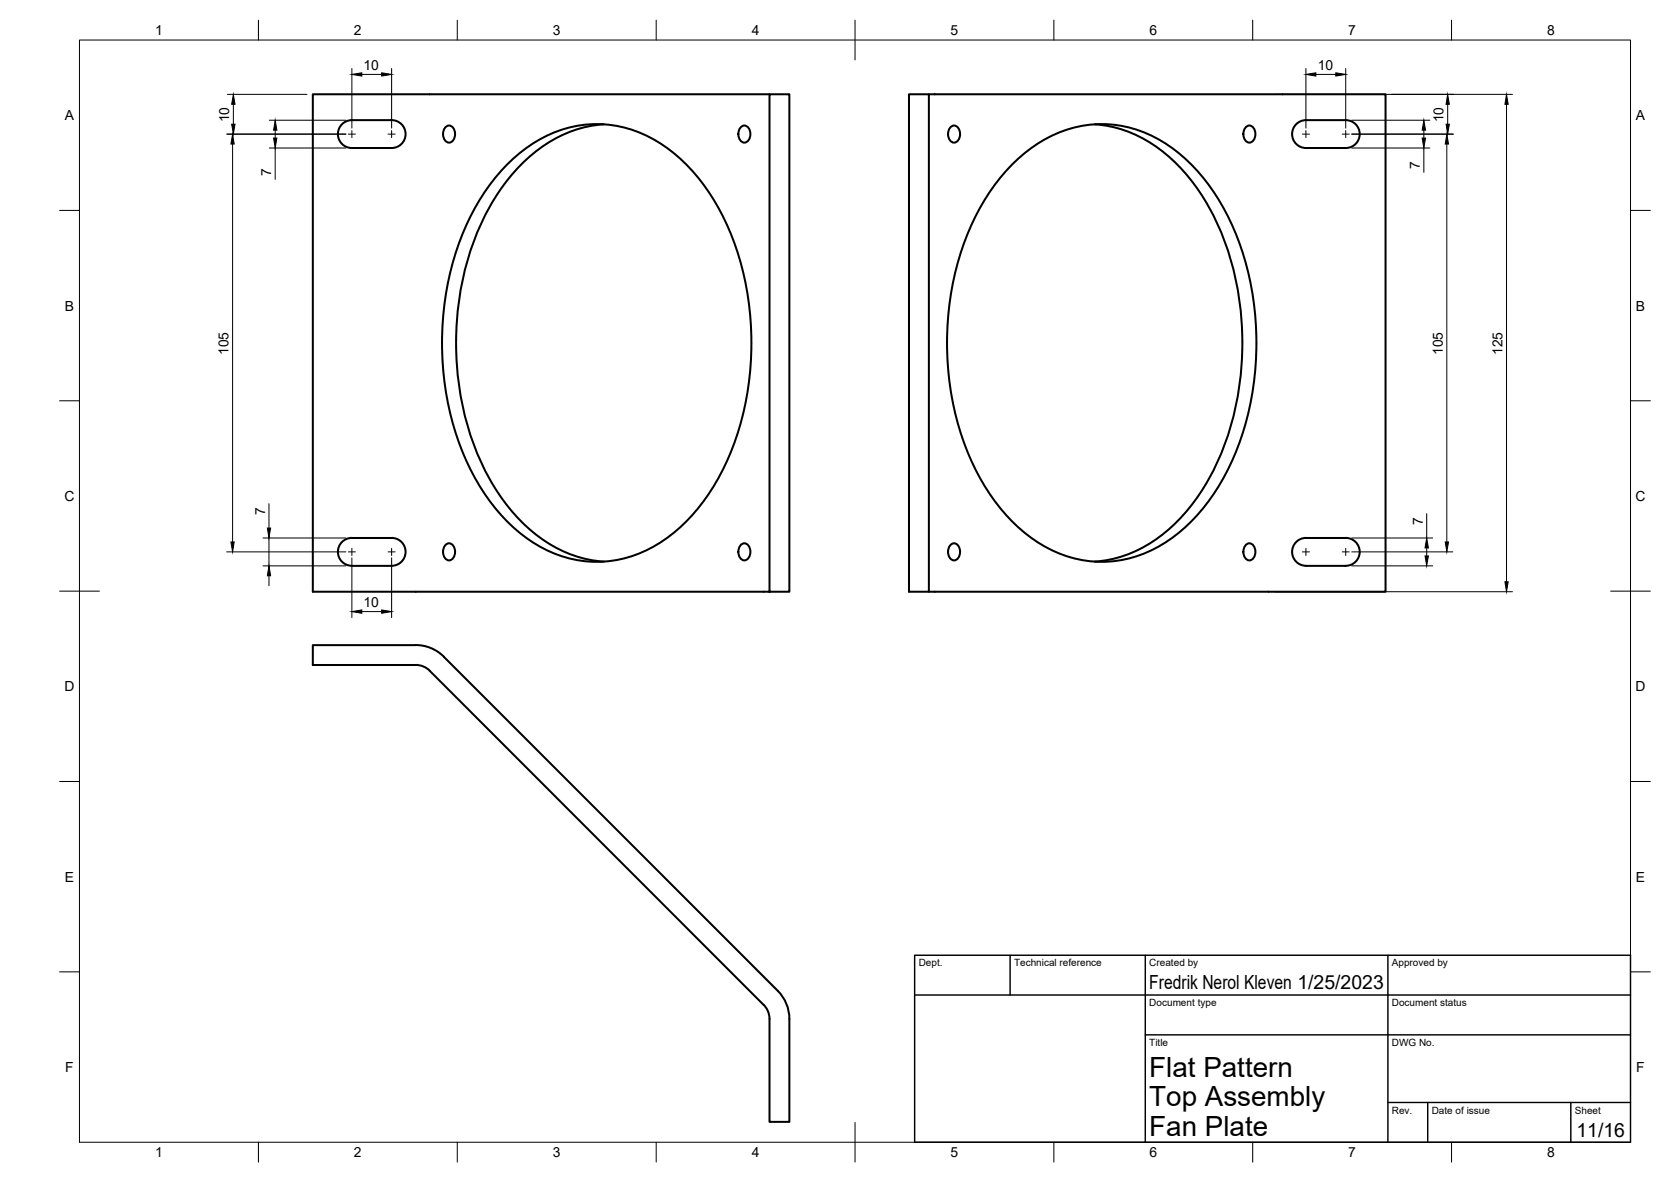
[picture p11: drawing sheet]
<svg xmlns="http://www.w3.org/2000/svg" width="420mm" height="297mm" viewBox="0 0 420 297" stroke-linecap="round" stroke-linejoin="round" font-family="sans-serif">
<!-- layer: Visible -->
<g fill="none" stroke="#000" stroke-width=".51">
<path d="M98.5 30.2h-10a3.5 3.5 0 0 0-3.5 3.5 3.5 3.5 0 0 0 3.5 3.5h10M98.5 30.2a3.5 3.5 0 0 1 3.5 3.5 3.5 3.5 0 0 1-3.5 3.5M112.1 31.8a1.41 1.41 0 0 1 1.6 0 1.41 1.41 0 0 1 .7 1.3 1.89 1.89 0 0 1-1.9 2.7 2.53 2.53 0 0 1-.4-4zM151.8 31.2a33.2 33.2 0 0 0-22.8 12.3 63.3 63.3 0 0 0-14 35.5 70.3 70.3 0 0 0 10.5 45.2 37.4 37.4 0 0 0 21.2 16.1l5.1 .8M186.4 31.8a1.41 1.41 0 0 1 1.5 0 1.41 1.41 0 0 1 .7 1.3 1.89 1.89 0 0 1-1.8 2.7 2.53 2.53 0 0 1-.4-4zM193.5 23.7h-114.8v125h119.8v-125h-5v125M233.6 23.7h-5v125h5v-125h114.8v125h-114.8M239.1 31.8a1.41 1.41 0 0 1 1.6 0 1.41 1.41 0 0 1 .7 1.3 1.89 1.89 0 0 1-1.9 2.7 2.53 2.53 0 0 1-.4-4zM275.3 31.2a33.2 33.2 0 0 1 22.8 12.3 63.3 63.3 0 0 1 13.9 35.5 70.3 70.3 0 0 1-10.4 45.2 37.4 37.4 0 0 1-21.3 16.1l-5 .8M313.4 31.8a1.41 1.41 0 0 1 1.5 0 1.41 1.41 0 0 1 .7 1.3 1.89 1.89 0 0 1-1.9 2.7 2.53 2.53 0 0 1-.3-4zM325.9 31.2a3.5 3.5 0 0 1 2.5-1h10a3.5 3.5 0 0 1 3.5 3.5 3.5 3.5 0 0 1-3.5 3.5h-10a3.5 3.5 0 0 1-3.2-2.2 3.5 3.5 0 0 1 .7-3.8zM128.3 40.6a30.6 30.6 0 0 1 27-8.9 36.3 36.3 0 0 1 22.2 15.6 68.6 68.6 0 0 1 11.3 42.7 65.3 65.3 0 0 1-13.1 37.5 34.1 34.1 0 0 1-23 13.6 30.9 30.9 0 0 1-24.4-9.3 59.6 59.6 0 0 1-16.4-34.5 71.9 71.9 0 0 1 8.9-47.4 47.6 47.6 0 0 1 7.5-9.3z"/>
<path d="M255.3 40.6a30.6 30.6 0 0 1 27-8.9 36.3 36.3 0 0 1 22.2 15.6 68.6 68.6 0 0 1 11.3 42.7 65.3 65.3 0 0 1-13.1 37.5 34.1 34.1 0 0 1-23 13.6 30.9 30.9 0 0 1-24.4-9.3 59.6 59.6 0 0 1-16.4-34.5 71.9 71.9 0 0 1 8.9-47.4 47.6 47.6 0 0 1 7.5-9.3zM88.5 135.2h10M88.5 135.2a3.5 3.5 0 0 0-3.5 3.5 3.5 3.5 0 0 0 3.5 3.5h10M98.5 135.2a3.5 3.5 0 0 1 3.5 3.5 3.5 3.5 0 0 1-3.5 3.5M112.1 136.8a1.41 1.41 0 0 1 1.6 0 1.41 1.41 0 0 1 .7 1.3 1.89 1.89 0 0 1-1.9 2.7 2.53 2.53 0 0 1-.4-4zM186.4 136.8a1.41 1.41 0 0 1 1.5 0 1.41 1.41 0 0 1 .7 1.3 1.89 1.89 0 0 1-1.8 2.7 2.53 2.53 0 0 1-.4-4zM239.1 136.8a1.41 1.41 0 0 1 1.6 0 1.41 1.41 0 0 1 .7 1.3 1.89 1.89 0 0 1-1.9 2.7 2.53 2.53 0 0 1-.4-4zM313.4 136.8a1.41 1.41 0 0 1 1.5 0 1.41 1.41 0 0 1 .7 1.3 1.89 1.89 0 0 1-1.9 2.7 2.53 2.53 0 0 1-.3-4zM328.4 135.2h10M328.4 135.2a3.5 3.5 0 0 0-3.5 3.5 3.5 3.5 0 0 0 3.5 3.5h10a3.5 3.5 0 0 0 3.5-3.5 3.5 3.5 0 0 0-3.5-3.5M104.5 167.1l2.2 .5 1.4 1 83.9 83.9M111.6 165l84 84a10 10 0 0 1 2.9 7v25.9h-5v-25.8l-.3-1.7-1.2-1.9"/>
<path d="M111.6 165a10 10 0 0 0-7.1-2.9h-25.8v5h25.8"/>
</g>
<!-- layer: BORDER -->
<g fill="none" stroke="#000" stroke-width=".25">
<path d="M20 10.1h390v276.9h-390zM65 5.1v5M115 5.1v5M165 5.1v5M215 5.1v10M265 5.1v5M315 5.1v5M365 5.1v5M15 52.9h5M410 52.9h5M15 100.7h5M410 100.7h5"/>
<path d="M15 148.6h10M405 148.6h10M15 196.4h5M410 196.4h5M15 244.2h5M410 244.2h5M65 287v5M115 287v5M165 287v5M215 282.1v9.9M265 287v5M315 287v5"/>
<path d="M365 287v5"/>
</g>
<!-- layer: TITLEBLOCK -->
<path d="M230 240.1h180v46.9h-180zM230 250h180M254 240.1v9.9M288 240.1v46.9M349 240.1v46.9M288 260.1h122M349 277.1h61M359 277.1v9.9M395 277.1v9.9" fill="none" stroke="#000" stroke-width=".36"/>
<!-- layer: FD_Dimensions -->
<g fill="none" stroke="#000" stroke-width=".25">
<path d="M88.5 17.2v15M91 18.7h5M98.5 17.2v15M328.4 17.2v15M330.9 18.7h5M338.4 17.2v15M57 33.7h30M57.2 23.7h20M58.5 36.2v100M58.7 26.2v5M67.7 37.2h19.3M67.7 30.2h19.3"/>
<path d="M69.2 32.7v2M69.2 37.2v7.9M320.5 23.7h59.8M339.9 37.2h19.6M339.9 30.2h19.6M339.9 33.7h25.6M358 32.7v2M358 37.2v6.1M363.8 36.2v100M364 26.2v5M378.8 26.2v120M57 138.7h30"/>
<path d="M66.1 135.2h20.9M67.6 126.6v6.1M67.6 135.2v7M339.9 138.7h25.4M339.9 135.2h20.3M358.7 129.1v6.1M358.7 137.7v2M66.1 142.2h20.9M67.6 144.7v2.5M88.5 140.2v15M91 153.7h5M98.5 140.2v15"/>
<path d="M320.5 148.7h59.8M339.9 142.2h20.3"/>
</g>
<g fill="#000" stroke="#000" stroke-width=".25">
<path d="M88.5 18.7l2.5-.4v.8zM96 18.3l2.5 .4-2.5 .4zM328.4 18.7l2.5-.4v.8zM335.9 18.3l2.5 .4-2.5 .4zM58.5 33.7l.4 2.5h-.8zM58.7 23.7l.4 2.5h-.8zM58.3 31.2h.8l-.4 2.5zM69.2 30.2l.4 2.5h-.8zM68.8 34.7h.8l-.4 2.5zM358 30.2l.4 2.5h-.8zM357.6 34.7h.8l-.4 2.5zM363.8 33.7l.4 2.5h-.8z"/>
<path d="M363.6 31.2h.8l-.4 2.5zM364 23.7l.4 2.5h-.8zM378.8 23.7l.4 2.5h-.8zM58.1 136.2h.8l-.4 2.5zM67.2 132.7h.9l-.5 2.5zM358.3 139.7h.9l-.5 2.5zM358.7 135.2l.5 2.5h-.9zM363.4 136.2h.8l-.4 2.5zM67.6 142.2l.5 2.5h-.9zM88.5 153.7l2.5-.4v.8zM96 153.3l2.5 .4-2.5 .4zM378.4 146.2h.8l-.4 2.5z"/>
</g>
<!-- layer: Smart Centers -->
<g fill="none" stroke="#000" stroke-width=".25">
<path d="M87.6 33.7h1.8M88.5 32.8v1.8M97.6 33.7h1.8M98.5 32.8v1.8M327.5 33.7h1.8M328.4 32.8v1.8M337.5 33.7h1.8M338.4 32.8v1.8M87.6 138.7h1.8M88.5 137.8v1.8M97.6 138.7h1.8M98.5 137.8v1.8"/>
<path d="M327.5 138.7h1.8M328.4 137.8v1.8M337.5 138.7h1.8M338.4 137.8v1.8"/>
</g>
<g font-size="7">
<text x="289" y="270.6">Flat Pattern</text>
<text x="289" y="278.1">Top Assembly</text>
<text x="289" y="285.5">Fan Plate</text>
</g>
<g font-size="4.9">
<text x="289" y="248.5">Fredrik Nerol Kleven 1/25/2023</text>
<text x="396.4" y="285.7">11/16</text>
</g>
<g font-size="3.5">
<text x="39" y="8.8">1</text>
<text x="89" y="8.8">2</text>
<text x="139" y="8.8">3</text>
<text x="189" y="8.8">4</text>
<text x="239" y="8.8">5</text>
<text x="289" y="8.8">6</text>
<text x="339" y="8.8">7</text>
<text x="389" y="8.8">8</text>
<text x="91.4" y="17.7">10</text>
<text x="331.3" y="17.7">10</text>
<text x="16.3" y="30.2">A</text>
<text x="57.6" y="30.8" transform="rotate(-90 57.6 30.8)">10</text>
<text x="363" y="30.8" transform="rotate(-90 363 30.8)">10</text>
<text x="411.3" y="30.2">A</text>
<text x="68.2" y="44.3" transform="rotate(-90 68.2 44.3)">7</text>
<text x="357" y="42.5" transform="rotate(-90 357 42.5)">7</text>
<text x="16.3" y="78">B</text>
<text x="411.3" y="78">B</text>
<text x="57.4" y="89.2" transform="rotate(-90 57.4 89.2)">105</text>
<text x="362.8" y="89.2" transform="rotate(-90 362.8 89.2)">105</text>
<text x="377.8" y="89.2" transform="rotate(-90 377.8 89.2)">125</text>
<text x="16.2" y="125.9">C</text>
<text x="411.2" y="125.9">C</text>
<text x="66.6" y="129.4" transform="rotate(-90 66.6 129.4)">7</text>
<text x="357.7" y="131.9" transform="rotate(-90 357.7 131.9)">7</text>
<text x="91.4" y="152.7">10</text>
<text x="16.2" y="173.7">D</text>
<text x="411.2" y="173.7">D</text>
<text x="16.3" y="221.6">E</text>
<text x="411.3" y="221.6">E</text>
<text x="16.4" y="269.4">F</text>
<text x="411.4" y="269.4">F</text>
<text x="39" y="290.8">1</text>
<text x="89" y="290.8">2</text>
<text x="139" y="290.8">3</text>
<text x="189" y="290.8">4</text>
<text x="239" y="290.8">5</text>
<text x="289" y="290.8">6</text>
<text x="339" y="290.8">7</text>
<text x="389" y="290.8">8</text>
</g>
<g font-size="2.5">
<text x="231" y="242.9">Dept.</text>
<text x="255" y="242.9">Technical reference</text>
<text x="289" y="242.9">Created by</text>
<text x="350" y="242.9">Approved by</text>
<text x="289" y="252.8">Document type</text>
<text x="350" y="252.8">Document status</text>
<text x="289" y="262.9">Title</text>
<text x="350" y="262.9">DWG No.</text>
<text x="350" y="279.9">Rev.</text>
<text x="360" y="279.9">Date of issue</text>
<text x="396" y="279.9">Sheet</text>
</g>
</svg>
